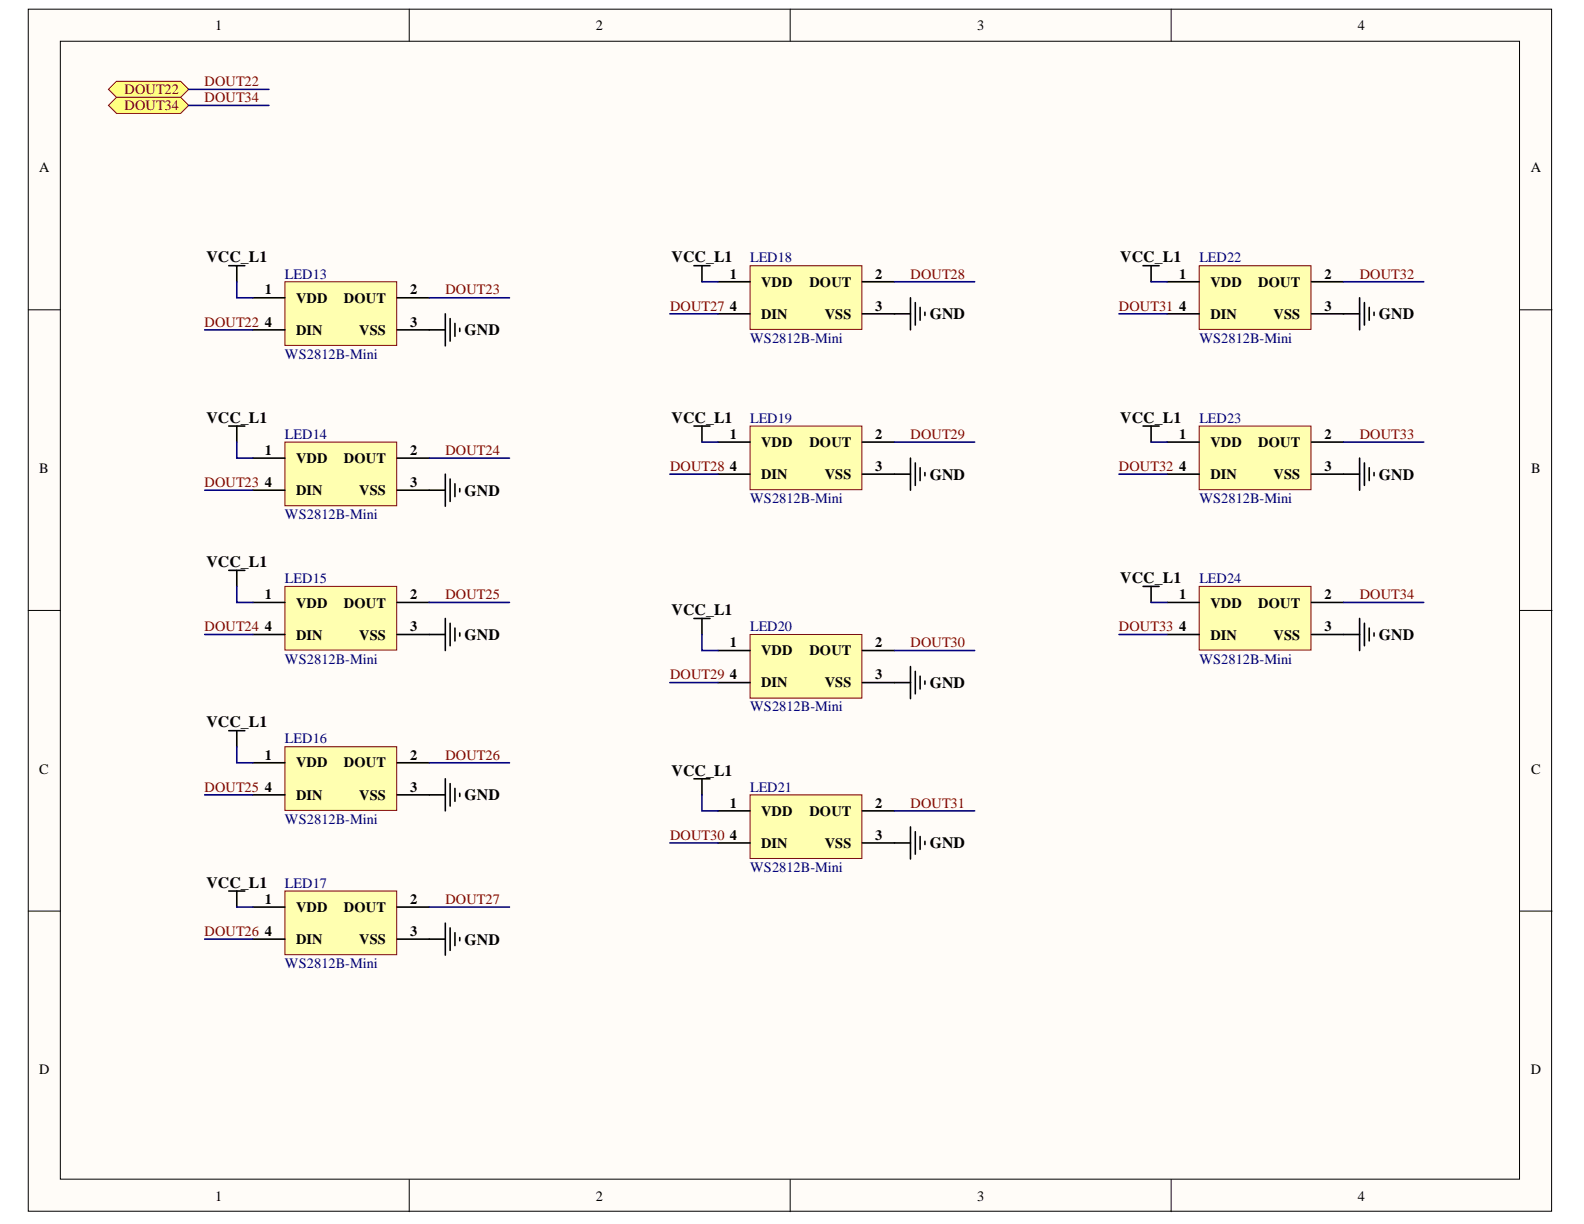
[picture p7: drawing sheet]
<svg xmlns="http://www.w3.org/2000/svg" width="279mm" height="216mm" viewBox="0 0 279 216" stroke-linecap="round" stroke-linejoin="round" font-family="sans-serif">
<g fill="#fffcf8" stroke="#000" stroke-width=".18">
<path d="M5 1.6h268.7v212h-268.7z"/>
<path d="M10.6 7.3h257.4v200.7h-257.4z"/>
</g>
<path d="M72.2 1.6v5.7M139.4 1.6v5.7M206.6 1.6v5.7M5 54.6h5.6M268.1 54.6h5.7M5 107.7h5.6M268.1 107.7h5.7M5 160.7h5.6M268.1 160.7h5.7M72.2 208.1v5.6M139.4 208.1v5.6M206.6 208.1v5.6" fill="none" stroke="#000" stroke-width=".18"/>
<path d="M50.3 103.4h19.7v11.3h-19.7z" fill="#ffffb0" stroke="#800000" stroke-width=".18"/>
<path d="M40.4 100.6h2.8M41.8 100.6v2.8M44.6 106.3h5.7M44.6 111.9h5.7M70.1 106.3h5.6M70.1 111.9h8.4M78.5 109.1v5.6M79.4 109.9v4M80.2 110.8v2.3M81.1 111.6v.6" fill="none" stroke="#000" stroke-width=".28"/>
<path d="M50.3 49.7h19.7v11.2h-19.7z" fill="#ffffb0" stroke="#800000" stroke-width=".18"/>
<path d="M40.4 46.9h2.8M41.8 46.9v2.8M44.6 52.5h5.7M44.6 58.2h5.7M70.1 52.5h5.6M70.1 58.2h8.4M78.5 55.4v5.6M79.4 56.2v4M80.2 57.1v2.2M81.1 57.9v.6" fill="none" stroke="#000" stroke-width=".28"/>
<path d="M50.3 78h19.7v11.2h-19.7z" fill="#ffffb0" stroke="#800000" stroke-width=".18"/>
<path d="M40.4 75.2h2.8M41.8 75.2v2.8M44.6 80.8h5.7M44.6 86.5h5.7M70.1 80.8h5.6M70.1 86.5h8.4M78.5 83.6v5.7M79.4 84.5v3.9M80.2 85.3v2.3M81.1 86.2v.5" fill="none" stroke="#000" stroke-width=".28"/>
<path d="M50.3 131.7h19.7v11.2h-19.7z" fill="#ffffb0" stroke="#800000" stroke-width=".18"/>
<path d="M40.4 128.9h2.8M41.8 128.9v2.8M44.6 134.5h5.7M70.1 134.5h5.6M78.5 137.4v5.6M79.4 138.2v4M80.2 139.1v2.2M81.1 139.9v.6M44.6 140.2h5.7M70.1 140.2h8.4" fill="none" stroke="#000" stroke-width=".28"/>
<path d="M50.3 157.2h19.7v11.2h-19.7z" fill="#ffffb0" stroke="#800000" stroke-width=".18"/>
<path d="M40.4 157.2h2.8M41.8 157.2v2.8M44.6 160h5.7M70.1 160h5.6M44.6 165.7h5.7M70.1 165.7h8.4M78.5 162.8v5.7M79.4 163.7v3.9M80.2 164.5v2.3M81.1 165.4v.5" fill="none" stroke="#000" stroke-width=".28"/>
<path d="M132.3 46.9h19.7v11.2h-19.7z" fill="#ffffb0" stroke="#800000" stroke-width=".18"/>
<path d="M122.4 46.9h2.8M123.8 46.9v2.8M126.6 49.7h5.7M126.6 55.4h5.7M152.1 49.7h5.7M152.1 55.4h8.5M160.6 52.5v5.7M161.4 53.4v3.9M162.3 54.2v2.3M163.1 55.1v.5" fill="none" stroke="#000" stroke-width=".28"/>
<path d="M132.3 75.2h19.7v11.2h-19.7z" fill="#ffffb0" stroke="#800000" stroke-width=".18"/>
<path d="M122.4 75.2h2.8M123.8 75.2v2.8M126.6 78h5.7M152.1 78h5.7M126.6 83.6h5.7M152.1 83.6h8.5M160.6 80.8v5.7M161.4 81.7v3.9M162.3 82.5v2.3M163.1 83.4v.5" fill="none" stroke="#000" stroke-width=".28"/>
<path d="M132.3 111.9h19.7v11.2h-19.7z" fill="#ffffb0" stroke="#800000" stroke-width=".18"/>
<path d="M122.4 109.1h2.8M123.8 109.1v2.8M126.6 114.7h5.7M152.1 114.7h5.7M160.6 117.6v5.6M161.4 118.4v4M162.3 119.3v2.2M126.6 120.4h5.7M152.1 120.4h8.5M163.1 120.1v.6" fill="none" stroke="#000" stroke-width=".28"/>
<path d="M132.3 140.2h19.7v11.2h-19.7z" fill="#ffffb0" stroke="#800000" stroke-width=".18"/>
<path d="M122.4 137.4h2.8M123.8 137.4v2.8M126.6 143h5.7M126.6 148.7h5.7M152.1 143h5.7M152.1 148.7h8.5M160.6 145.9v5.6M161.4 146.7v4M162.3 147.6v2.2M163.1 148.4v.6" fill="none" stroke="#000" stroke-width=".28"/>
<path d="M211.5 46.9h19.7v11.2h-19.7z" fill="#ffffb0" stroke="#800000" stroke-width=".18"/>
<path d="M201.6 46.9h2.9M203 46.9v2.8M205.9 49.7h5.6M205.9 55.4h5.6M231.3 49.7h5.7M231.3 55.4h8.5M239.8 52.5v5.7M240.7 53.4v3.9M241.5 54.2v2.3M242.4 55.1v.5" fill="none" stroke="#000" stroke-width=".28"/>
<path d="M211.5 75.2h19.7v11.2h-19.7z" fill="#ffffb0" stroke="#800000" stroke-width=".18"/>
<path d="M201.6 75.2h2.9M203 75.2v2.8M205.9 78h5.6M231.3 78h5.7M205.9 83.6h5.6M231.3 83.6h8.5M239.8 80.8v5.7M240.7 81.7v3.9M241.5 82.5v2.3M242.4 83.4v.5" fill="none" stroke="#000" stroke-width=".28"/>
<path d="M211.5 103.4h19.7v11.3h-19.7z" fill="#ffffb0" stroke="#800000" stroke-width=".18"/>
<path d="M201.6 103.4h2.9M203 103.4v2.9M205.9 106.3h5.6M205.9 111.9h5.6M231.3 106.3h5.7M231.3 111.9h8.5M239.8 109.1v5.6M240.7 109.9v4M241.5 110.8v2.3M242.4 111.6v.6" fill="none" stroke="#000" stroke-width=".28"/>
<g fill="#ffff80" stroke="#800000" stroke-width=".18">
<path d="M19.1 15.8l1.4-1.5h11.4l1.4 1.5-1.4 1.4h-11.4z" fill-rule="evenodd"/>
<path d="M19.1 18.6l1.4-1.4h11.4l1.4 1.4-1.4 1.4h-11.4z" fill-rule="evenodd"/>
</g>
<g fill="none" stroke="#000080" stroke-width=".28">
<path d="M33.3 18.6h14.1M33.3 15.8h14.1M36.1 58.2h8.5M41.8 49.7v2.8h2.8M75.7 52.5h14.2M118.2 55.4h8.4M123.8 49.7h2.8M157.8 49.7h14.1M197.4 55.4h8.5M203 49.7h2.9M237 49.7h14.1M41.8 78v2.8h2.8"/>
<path d="M123.8 78h2.8M157.8 78h14.1M203 78h2.9M237 78h14.1M36.1 86.5h8.5M75.7 80.8h14.2M118.2 83.6h8.4M197.4 83.6h8.5M36.1 111.9h8.5M41.8 103.4v2.9h2.8M75.7 106.3h14.2M123.8 111.9v2.8h2.8"/>
<path d="M157.8 114.7h14.1M197.4 111.9h8.5M203 106.3h2.9M237 106.3h14.1M41.8 131.7v2.8h2.8M75.7 134.5h14.2M118.2 120.4h8.4M36.1 140.2h8.5M41.8 160h2.8M75.7 160h14.2M118.2 148.7h8.4M123.8 140.2v2.8h2.8"/>
<path d="M157.8 143h14.1M36.1 165.7h8.5"/>
</g>
<g font-size="2.8">
<text x="36.4" y="46.3">VCC_L1</text>
<text x="118.4" y="46.3">VCC_L1</text>
<text x="197.6" y="46.3">VCC_L1</text>
<text x="82" y="59.1">GND</text>
<text x="164" y="56.3">GND</text>
<text x="243.2" y="56.3">GND</text>
<text x="36.4" y="74.6">VCC_L1</text>
<text x="118.4" y="74.6">VCC_L1</text>
<text x="197.6" y="74.6">VCC_L1</text>
<text x="82" y="87.4">GND</text>
<text x="164" y="84.6">GND</text>
<text x="243.2" y="84.6">GND</text>
<text x="36.4" y="100">VCC_L1</text>
<text x="197.6" y="102.9">VCC_L1</text>
<text x="82" y="112.9">GND</text>
<text x="118.4" y="108.5">VCC_L1</text>
<text x="243.2" y="112.9">GND</text>
<text x="164" y="121.3">GND</text>
<text x="36.4" y="128.3">VCC_L1</text>
<text x="118.4" y="136.8">VCC_L1</text>
<text x="82" y="141.1">GND</text>
<text x="164" y="149.6">GND</text>
<text x="36.4" y="156.6">VCC_L1</text>
<text x="82" y="166.6">GND</text>
</g>
<g font-size="2.5">
<text x="37.9" y="5.3">1</text>
<text x="105.1" y="5.3">2</text>
<text x="172.4" y="5.3">3</text>
<text x="239.5" y="5.3">4</text>
<text x="6.9" y="30.4">A</text>
<text x="270" y="30.4">A</text>
<text x="46.7" y="51.9">1</text>
<text x="52.2" y="53.4">VDD</text>
<text x="60.7" y="53.4">DOUT</text>
<text x="72.3" y="51.9">2</text>
<text x="128.8" y="49.1">1</text>
<text x="134.2" y="50.6">VDD</text>
<text x="142.8" y="50.6">DOUT</text>
<text x="154.4" y="49.1">2</text>
<text x="208" y="49.1">1</text>
<text x="213.5" y="50.6">VDD</text>
<text x="221.9" y="50.6">DOUT</text>
<text x="233.6" y="49.1">2</text>
<text x="46.7" y="57.6">4</text>
<text x="52.2" y="59">DIN</text>
<text x="63.4" y="59">VSS</text>
<text x="72.3" y="57.6">3</text>
<text x="128.8" y="54.8">4</text>
<text x="134.2" y="56.2">DIN</text>
<text x="145.5" y="56.2">VSS</text>
<text x="154.4" y="54.8">3</text>
<text x="208" y="54.8">4</text>
<text x="213.5" y="56.2">DIN</text>
<text x="224.6" y="56.2">VSS</text>
<text x="233.6" y="54.8">3</text>
<text x="128.8" y="77.4">1</text>
<text x="154.4" y="77.4">2</text>
<text x="208" y="77.4">1</text>
<text x="233.6" y="77.4">2</text>
<text x="6.9" y="83.4">B</text>
<text x="46.7" y="80.2">1</text>
<text x="52.2" y="81.7">VDD</text>
<text x="60.7" y="81.7">DOUT</text>
<text x="72.3" y="80.2">2</text>
<text x="128.8" y="83.1">4</text>
<text x="134.2" y="78.9">VDD</text>
<text x="142.8" y="78.9">DOUT</text>
<text x="154.4" y="83.1">3</text>
<text x="208" y="83.1">4</text>
<text x="213.5" y="78.9">VDD</text>
<text x="221.9" y="78.9">DOUT</text>
<text x="233.6" y="83.1">3</text>
<text x="270.1" y="83.4">B</text>
<text x="46.7" y="85.9">4</text>
<text x="52.2" y="87.3">DIN</text>
<text x="63.4" y="87.3">VSS</text>
<text x="72.3" y="85.9">3</text>
<text x="134.2" y="84.5">DIN</text>
<text x="145.5" y="84.5">VSS</text>
<text x="213.5" y="84.5">DIN</text>
<text x="224.6" y="84.5">VSS</text>
<text x="46.7" y="105.7">1</text>
<text x="52.2" y="107.2">VDD</text>
<text x="60.7" y="107.2">DOUT</text>
<text x="72.3" y="105.7">2</text>
<text x="208" y="105.7">1</text>
<text x="213.5" y="107.2">VDD</text>
<text x="221.9" y="107.2">DOUT</text>
<text x="233.6" y="105.7">2</text>
<text x="46.7" y="111.4">4</text>
<text x="52.2" y="112.8">DIN</text>
<text x="63.4" y="112.8">VSS</text>
<text x="72.3" y="111.4">3</text>
<text x="208" y="111.4">4</text>
<text x="213.5" y="112.8">DIN</text>
<text x="224.6" y="112.8">VSS</text>
<text x="233.6" y="111.4">3</text>
<text x="128.8" y="114.2">1</text>
<text x="128.8" y="119.8">4</text>
<text x="134.2" y="115.6">VDD</text>
<text x="142.8" y="115.6">DOUT</text>
<text x="154.4" y="114.2">2</text>
<text x="154.4" y="119.8">3</text>
<text x="134.2" y="121.3">DIN</text>
<text x="145.5" y="121.3">VSS</text>
<text x="6.9" y="136.5">C</text>
<text x="46.7" y="134">1</text>
<text x="52.2" y="135.4">VDD</text>
<text x="60.7" y="135.4">DOUT</text>
<text x="72.3" y="134">2</text>
<text x="270.1" y="136.5">C</text>
<text x="46.7" y="139.7">4</text>
<text x="52.2" y="141">DIN</text>
<text x="63.4" y="141">VSS</text>
<text x="72.3" y="139.7">3</text>
<text x="128.8" y="142.5">1</text>
<text x="134.2" y="143.9">VDD</text>
<text x="142.8" y="143.9">DOUT</text>
<text x="154.4" y="142.5">2</text>
<text x="128.8" y="148.1">4</text>
<text x="134.2" y="149.6">DIN</text>
<text x="145.5" y="149.6">VSS</text>
<text x="154.4" y="148.1">3</text>
<text x="46.7" y="159.4">1</text>
<text x="52.2" y="160.9">VDD</text>
<text x="60.7" y="160.9">DOUT</text>
<text x="72.3" y="159.4">2</text>
<text x="46.7" y="165.1">4</text>
<text x="52.2" y="166.5">DIN</text>
<text x="63.4" y="166.5">VSS</text>
<text x="72.3" y="165.1">3</text>
<text x="6.9" y="189.5">D</text>
<text x="270" y="189.5">D</text>
<text x="37.9" y="211.8">1</text>
<text x="105.1" y="211.8">2</text>
<text x="172.4" y="211.8">3</text>
<text x="239.5" y="211.8">4</text>
</g>
<g font-size="2.5" fill="#800000">
<text x="22" y="16.6">DOUT22</text>
<text x="36.1" y="15.2">DOUT22</text>
<text x="22" y="19.4">DOUT34</text>
<text x="36.1" y="18.1">DOUT34</text>
<text x="78.6" y="51.9">DOUT23</text>
<text x="160.6" y="49.1">DOUT28</text>
<text x="239.9" y="49.1">DOUT32</text>
<text x="36.1" y="57.6">DOUT22</text>
<text x="118.2" y="54.8">DOUT27</text>
<text x="197.4" y="54.8">DOUT31</text>
<text x="160.6" y="77.4">DOUT29</text>
<text x="239.9" y="77.4">DOUT33</text>
<text x="78.6" y="80.2">DOUT24</text>
<text x="118.2" y="83.1">DOUT28</text>
<text x="197.4" y="83.1">DOUT32</text>
<text x="36.1" y="85.9">DOUT23</text>
<text x="78.6" y="105.7">DOUT25</text>
<text x="239.9" y="105.7">DOUT34</text>
<text x="36.1" y="111.4">DOUT24</text>
<text x="197.4" y="111.4">DOUT33</text>
<text x="118.2" y="119.8">DOUT29</text>
<text x="160.6" y="114.2">DOUT30</text>
<text x="78.6" y="134">DOUT26</text>
<text x="36.1" y="139.7">DOUT25</text>
<text x="160.6" y="142.5">DOUT31</text>
<text x="118.2" y="148.1">DOUT30</text>
<text x="78.6" y="159.4">DOUT27</text>
<text x="36.1" y="165.1">DOUT26</text>
</g>
<g font-size="2.5" fill="#000080">
<text x="132.3" y="46.3">LED18</text>
<text x="211.6" y="46.3">LED22</text>
<text x="50.3" y="49.1">LED13</text>
<text x="50.3" y="63.3">WS2812B-Mini</text>
<text x="132.3" y="60.5">WS2812B-Mini</text>
<text x="211.6" y="60.5">WS2812B-Mini</text>
<text x="50.3" y="77.4">LED14</text>
<text x="132.3" y="74.6">LED19</text>
<text x="211.6" y="74.6">LED23</text>
<text x="132.3" y="88.8">WS2812B-Mini</text>
<text x="211.6" y="88.8">WS2812B-Mini</text>
<text x="50.3" y="91.5">WS2812B-Mini</text>
<text x="50.3" y="102.9">LED15</text>
<text x="211.6" y="102.9">LED24</text>
<text x="132.3" y="111.4">LED20</text>
<text x="50.3" y="117">WS2812B-Mini</text>
<text x="211.6" y="117">WS2812B-Mini</text>
<text x="132.3" y="125.5">WS2812B-Mini</text>
<text x="50.3" y="131.1">LED16</text>
<text x="132.3" y="139.7">LED21</text>
<text x="50.3" y="145.3">WS2812B-Mini</text>
<text x="132.3" y="153.8">WS2812B-Mini</text>
<text x="50.3" y="156.6">LED17</text>
<text x="50.3" y="170.8">WS2812B-Mini</text>
</g>
</svg>
